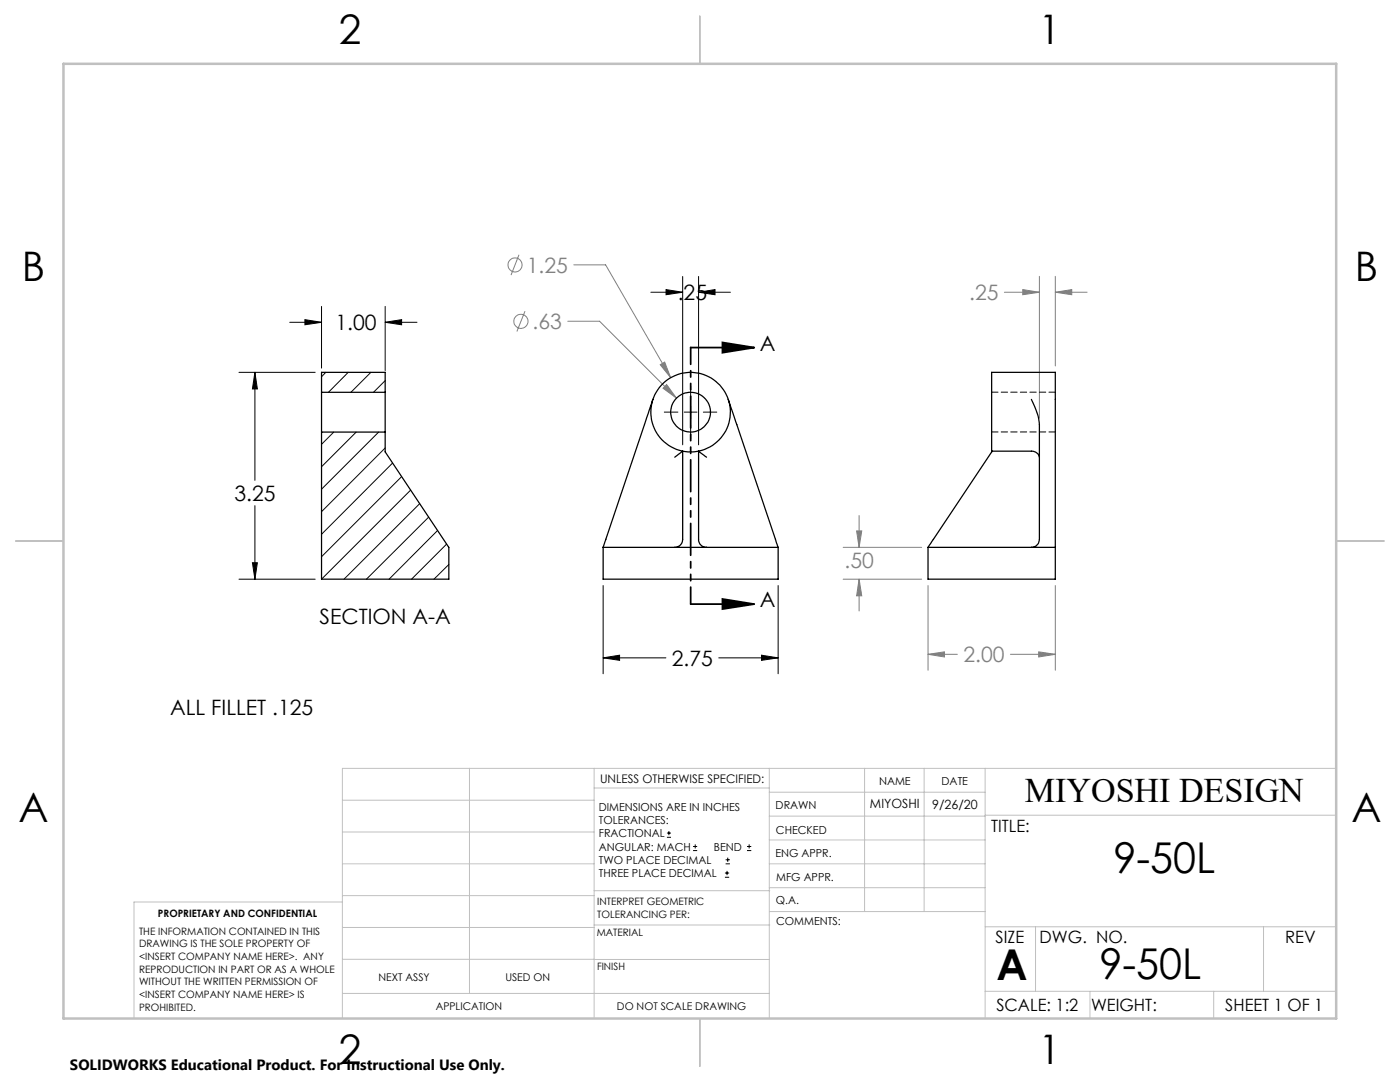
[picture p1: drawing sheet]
<svg xmlns="http://www.w3.org/2000/svg" width="279mm" height="216mm" viewBox="0 0 279 216" stroke-linecap="round" stroke-linejoin="round" font-family="sans-serif">
<g fill="none" stroke="#808080" stroke-width=".2">
<path d="M103.6 50.8l-1.6 4.1M114.5 52.8h6.4l12.9 22.6M200.4 58.3h7M204.1 57.8l3.3 .5-3.3 .5zM207.4 55.1v28.3M210.6 58.3l3.3-.5v1zM210.6 55.1v17.9M210.6 58.3h6.4M104.8 62.1l-1.6 4M113.3 64.1h6.4l15.3 15.3M131.8 72.8l.8-.6 1.2 3.2zM133 76.7l2 2.7-2.7-1.9z"/>
<path d="M168.3 115.6h15.6M168.3 109.2h15.6M171 105.9h1l-.6 3.3zM171.4 115.6l.6 3.3h-1zM171.4 102.9v6.3M171.4 115.6v6.3M185.2 116.8v16.9M210.6 116.8v16.9M185.2 130.6l3.3-.5v1zM185.2 130.6h5.9M201.6 130.6h9M207.3 130.1l3.3 .5-3.3 .5z"/>
<circle cx="102.8" cy="52.9" r="1.41"/>
<circle cx="104" cy="64.1" r="1.41"/>
</g>
<g fill="none" stroke="#000" stroke-width=".2">
<path d="M129.9 58.3h6.3M132.9 57.8l3.3 .5-3.3 .5zM136.2 55.2v33.6M139.4 58.3l3.3-.5v1zM139.4 55.2v33.6M139.4 58.3h6.4M47.7 74.3h15.2M50.9 74.3l.5 3.3h-1zM50.9 74.3v21.5M57.8 64.3h6.4M60.9 63.8l3.3 .5-3.3 .5zM64.2 61.1v12.3"/>
<path d="M76.9 64.3l3.3-.5v1zM76.9 61.1v12.8M76.9 64.3h6.3M137.8 77v2.7M132.6 82.2h2.7M136.6 82.2h2.5M137.8 81v2.5M137.8 84.8v2.7M140.4 82.2h2.7M47.7 115.6h15.2M50.4 112.3h1l-.5 3.3zM50.9 100.9v14.7"/>
<path d="M120.4 116.8v17.6M155.3 116.8v17.6M120.4 131.3l3.2-.6v1.1zM120.4 131.3h12.5M143.4 131.3h11.9M152 130.7l3.3 .6-3.3 .5zM133.1 167.1h.8M133.1 166.2h.8M133.5 165.8v.9M138.3 169.7h.8M138.3 168.9h.8M138.7 168.5v.8"/>
<path d="M144.7 175h.8M144.7 174.2h.8M144.8 172.4h.9M144.8 171.6h.9M145.1 173.8v.8M145.2 171.1v.9M149.1 169.7h.8M149.1 168.9h.8M149.5 168.5v.8"/>
</g>
<path d="M137.8 69.4h12.7M144.2 68.3l6.3 1.1-6.3 1zM144.2 119.5l6.3 1-6.3 1zM137.8 120.5h12.7" fill="none" stroke="#000" stroke-width=".35"/>
<path d="M137.8 69.3v51.2" fill="none" stroke="#000" stroke-width=".35" stroke-dasharray="6.3 1.3 1.3 1.3 1.3 1.3" stroke-dashoffset="3"/>
<g fill="none" stroke="#c0c0c0" stroke-width=".2">
<path d="M68.3 159.7h50.3M93.7 153.3v44.9M118.6 153.3v49.9M118.6 157.2h34.9M153.5 153.3v49.9M153.5 158.1h43.1M172.5 153.3v28.6M184.4 153.3v28.6M196.6 153.3v49.9M266.7 153.3h-198.4v49.9M68.3 178.7h50.3M68.3 172.4h50.3"/>
<path d="M68.3 166h50.3M68.3 180h-41.6v23.2M118.6 177.7h35M153.5 167.6h43.1M153.5 162.8h43.1M153.5 172.4h43.1M153.5 177.1h43.1M196.6 162.7h70.1M68.3 198.2h85.2M68.3 191.4l85.2 .1M68.3 185.1h50.3M118.6 184.6h35"/>
<path d="M153.6 181.9h43M196.6 197.8h70.1M196.6 184.9h70.1M206.7 184.9v12.9M217.5 197.8v5.4M242.2 197.8v5.4M252.2 184.9v12.9"/>
</g>
<path d="M139.7 3.2v9.5M3.1 107.9h9.6M266.7 107.9h9.5M139.7 203.2v9.6" fill="none" stroke="#c0c0c0" stroke-width=".25"/>
<path d="M12.7 12.7h254v190.5h-254z" fill="none" stroke="#c0c0c0" stroke-width=".5"/>
<g fill="#000">
<path d="M144.2 68.3l6.3 1.1-6.3 1zM144.2 119.5l6.3 1-6.3 1z"/>
<path d="M120.4 131.3l3.2-.6v1.1zM152 130.7l3.3 .6-3.3 .5zM132.9 57.8l3.3 .5-3.3 .5zM139.4 58.3l3.3-.5v1zM50.9 74.3l.5 3.3h-1zM50.4 112.3h1l-.5 3.3zM60.9 63.8l3.3 .5-3.3 .5zM76.9 64.3l3.3-.5v1z"/>
</g>
<path d="M131.8 72.8l2 2.6-1.2-3.2zM133 76.7l-.7 .8 2.7 1.9zM171.4 115.6l.6 3.3h-1zM171 105.9h1l-.6 3.3zM185.2 130.6l3.3-.5v1zM207.3 130.1l3.3 .5-3.3 .5zM204.1 57.8l3.3 .5-3.3 .5zM210.6 58.3l3.3-.5v1z" fill="#808080"/>
<g fill="none" stroke="#000" stroke-width=".25">
<path d="M64.2 78.3v7.9M64.2 78.3v-4h12.7v4M64.2 78.3h12.7M76.9 78.3v7.9M130.3 79.7l-9.9 29.5M145.3 79.7l10 29.5M205.8 79.7a14.6 14.6 0 0 1 1.6 5v22.9a1.63 1.63 0 0 1-1.6 1.6M64.2 86.2v29.4h25.4v-6.4l-12.7-19v-4M64.2 86.2h12.7M134.7 91.2l1.5-1.2v17.6a1.57 1.57 0 0 1-1.5 1.6M141 91.2l-1.6-1.2v17.6a1.57 1.57 0 0 0 1.6 1.6M197.9 90.2v-15.9h12.7v41.3h-25.4v-6.4"/>
<path d="M207.4 91.2a1.54 1.54 0 0 0-1.6-1.2h-7.8l-12.8 19.2M120.4 109.2h34.9M120.4 109.2v6.4h34.9v-6.4M185.2 109.2h25.4"/>
<circle cx="137.8" cy="82.2" r="4"/>
<circle cx="137.8" cy="82.2" r="7.9"/>
</g>
<g fill="none" stroke="#000" stroke-width=".2">
<path d="M65 74.3l-.8 .9M69.5 74.3l-4 4M74 74.3l-4 4M76.9 76l-2.4 2.3M66.6 86.2l-2.4 2.5M71.1 86.2l-6.9 6.9M75.6 86.2l-11.4 11.4M76.9 89.4l-12.7 12.7M78.4 92.4l-14.2 14.2M80.2 95.1l-16 16M82 97.8l-17.8 17.8M83.7 100.5l-15 15.1"/>
<path d="M85.5 103.2l-12.4 12.4M87.3 105.9l-9.7 9.7M89.1 108.6l-7 7M89.6 112.6l-3 3"/>
</g>
<path d="M210.6 78.3h-12.7M197.9 86.2h12.7" fill="none" stroke="#000" stroke-width=".2" stroke-dasharray="1.3 .6"/>
<g font-size="8.5">
<text x="222.2" y="174.2">9-50L</text>
<text x="198.9" y="195.5">A</text>
<text x="219.4" y="195.4">9-50L</text>
</g>
<g font-size="8.1">
<text x="67.6" y="8.9">2</text>
<text x="207.3" y="8.9">1</text>
<text x="4.4" y="56.1">B</text>
<text x="270.4" y="56.1">B</text>
<text x="3.7" y="164.1">A</text>
<text x="269.7" y="164.1">A</text>
<text x="67.6" y="212.4">2</text>
<text x="207.3" y="212.4">1</text>
</g>
<text font-size="6.9" x="204.5" y="160.1">MIYOSHI DESIGN</text>
<g font-size="4.2" fill="#808080">
<text x="105.1" y="54.4">1.25</text>
<text x="193.4" y="59.9">.25</text>
<text x="106.3" y="65.7">.63</text>
<text x="168.5" y="113.4">.50</text>
<text x="192.3" y="132.2">2.00</text>
</g>
<g font-size="4.2">
<text x="135.3" y="59.9">.25</text>
<text x="66.9" y="65.9">1.00</text>
<text x="151.7" y="70">A</text>
<text x="46.8" y="100">3.25</text>
<text x="63.8" y="124.5">SECTION A-A</text>
<text x="151.7" y="121.2">A</text>
<text x="134.1" y="132.8">2.75</text>
<text x="33.9" y="142.7">ALL FILLET .125</text>
</g>
<g font-size="3.4">
<text x="197.8" y="166">TITLE:</text>
<text x="198.7" y="188.1">SIZE</text>
<text x="207.5" y="188.1">DWG. NO.</text>
<text x="256.5" y="188.2">REV</text>
<text x="198.8" y="201.7">SCALE: 1:2</text>
<text x="217.7" y="201.8">WEIGHT:</text>
<text x="244.5" y="201.7">SHEET 1 OF 1</text>
</g>
<text font-size="3" x="14" y="213.5">SOLIDWORKS Educational Product. For Instructional Use Only.</text>
<g font-size="2.5">
<text x="173.6" y="161.3">MIYOSHI</text>
<text x="186" y="161.4">9/26/20</text>
</g>
<text font-size="2.4" x="119.8" y="156.2">UNLESS OTHERWISE SPECIFIED:</text>
<g font-size="2.2">
<text x="119.5" y="161.8">DIMENSIONS ARE IN INCHES</text>
<text x="154.8" y="161.4">DRAWN</text>
<text x="175.4" y="156.6">NAME</text>
<text x="187.9" y="156.7">DATE</text>
<text x="119.5" y="164.4">TOLERANCES:</text>
<text x="119.5" y="167.1">FRACTIONAL</text>
<text x="154.9" y="166.3">CHECKED</text>
<text x="119.5" y="169.7">ANGULAR: MACH</text>
<text x="119.5" y="172.4">TWO PLACE DECIMAL</text>
<text x="142.5" y="169.7">BEND</text>
<text x="154.8" y="171">ENG APPR.</text>
<text x="119.5" y="175">THREE PLACE DECIMAL</text>
<text x="154.9" y="175.7">MFG APPR.</text>
<text x="154.9" y="180.4">Q.A.</text>
<text x="154.9" y="184.6">COMMENTS:</text>
</g>
<g font-size="2.1">
<text x="75.5" y="195.7">NEXT ASSY</text>
<text x="100.9" y="195.7">USED ON</text>
<text x="86.9" y="201.5">APPLICATION</text>
<text x="123.1" y="201.6">DO NOT SCALE DRAWING</text>
</g>
<g font-size="2">
<text x="31.5" y="182.9">PROPRIETARY AND CONFIDENTIAL</text>
<text x="119.2" y="180.6">INTERPRET GEOMETRIC</text>
<text x="119.2" y="183.1">TOLERANCING PER:</text>
<text x="27.8" y="186.5">THE INFORMATION CONTAINED IN THIS</text>
<text x="27.8" y="189">DRAWING IS THE SOLE PROPERTY OF</text>
<text x="27.8" y="191.6">&lt;INSERT COMPANY NAME HERE&gt;. ANY</text>
<text x="119.1" y="186.7">MATERIAL</text>
<text x="27.8" y="194.1">REPRODUCTION IN PART OR AS A WHOLE</text>
<text x="27.8" y="196.6">WITHOUT THE WRITTEN PERMISSION OF</text>
<text x="119.1" y="193.5">FINISH</text>
<text x="27.8" y="199.1">&lt;INSERT COMPANY NAME HERE&gt; IS</text>
<text x="27.8" y="201.7">PROHIBITED.</text>
</g>
</svg>
